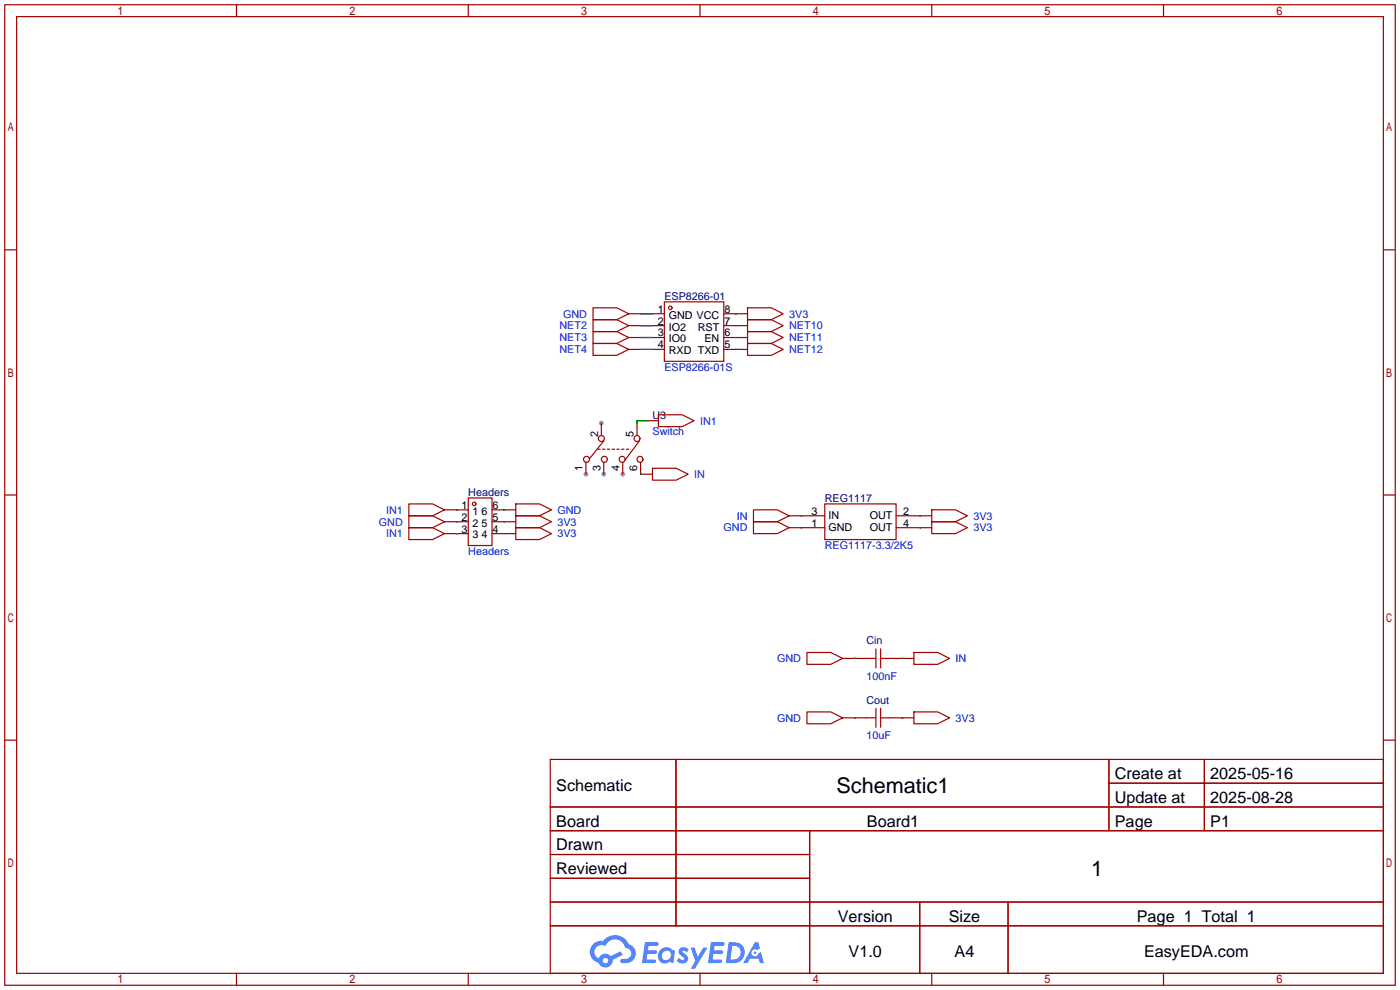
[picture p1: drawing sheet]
<svg xmlns="http://www.w3.org/2000/svg" width="299mm" height="212mm" viewBox="0 0 299 212" stroke-linecap="round" stroke-linejoin="round" font-family="sans-serif">
<g fill="#999">
<circle cx="133.1" cy="101.3" r=".51"/>
<circle cx="129" cy="101.3" r=".51"/>
<circle cx="128.5" cy="90.4" r=".51"/>
<circle cx="125.2" cy="101.3" r=".51"/>
</g>
<g fill="none" stroke="#a10000" stroke-width=".25">
<path d="M1 1h297.2v209.6h-297.2zM3.6 3.6h292.1v204.4h-292.1zM50.5 1v2.6M100.1 1v2.6M149.6 1v2.6M199.1 1v2.6M248.7 1v2.6M1 53.4h2.6M295.7 53.4h2.5M1 105.8h2.6M295.7 105.8h2.5M1 158.2h2.6"/>
<path d="M295.7 158.2h2.5M117.6 162.3h178.1v45.7h-178.1zM117.6 172.5h178.1M117.6 177.5h178.1M144.5 162.3v35.6M173 177.5v30.5M237 162.3v15.2M237 167.4h58.7M257.4 162.3v15.2M117.6 182.6h55.4M117.6 192.8h178.1M117.6 187.7h55.4"/>
<path d="M117.6 197.9h178.1M196.6 192.8v15.2M215.4 192.8v15.2M50.5 208v2.6M100.1 208v2.6M149.6 208v2.6M199.1 208v2.6M248.7 208v2.6"/>
</g>
<g fill="#5487ff">
<path d="M145.3 202.7a1.3 1.3 0 0 1 1.9 .3l-.4 .6a.54 .54 0 0 0-.9-.2l.1 .2a1.34 1.34 0 0 1 .9 1.8 1.47 1.47 0 0 1-2.3-.1l.5-.6 .8 .5a.31 .31 0 0 0 .4-.3 .31 .31 0 0 0-.3-.4 1.12 1.12 0 0 1-.7-1.8z"/>
<path d="M147.6 202.5h.9l.6 2 1.2-2h.9l-2.7 4.6h-.9l1-1.7z"/>
<path d="M137.8 201.4h1.7a1.31 1.31 0 0 1 1.2 .2 .4 .4 0 0 1-.3 .5l-1.8 .1-.1 .9h1.6a.4 .4 0 0 1 .4 .4 .4 .4 0 0 1-.5 .4h-1.6l-.2 1.2h1.4a.46 .46 0 0 1 .5 0 .46 .46 0 0 1 .1 .5l-.4 .2h-2.6z"/>
<path d="M151.9 201.4h1.7a1.32 1.32 0 0 1 1.2 .2 .39 .39 0 0 1-.3 .5l-1.8 .1-.1 .9h1.6a.4 .4 0 0 1 .4 .4 .4 .4 0 0 1-.4 .4h-1.7l-.2 1.2h1.4a.46 .46 0 0 1 .5 0 .46 .46 0 0 1 .1 .5l-.4 .2h-2.6z"/>
<path d="M161.3 201.4h.8l.3 1.3-.6 .4a.75 .75 0 0 0-1.1 .3 .75 .75 0 0 0 .5 1 .75 .75 0 0 0 .9-.7l.5-.2 .6 2.3h-.8l-.3-.9h-1.8l-.5 .9h-1z"/>
<path d="M155.7 201.4l-.6 4.4h1.5a2.27 2.27 0 0 0 2.6-2.2 2.27 2.27 0 0 0-2.7-2.2zM156.5 202.1a1.5 1.5 0 0 1 1.8 1.6 1.5 1.5 0 0 1-1.9 1.4h-.3z"/>
<path d="M141.2 203a1.6 1.6 0 0 0-.3 2.3 1.6 1.6 0 0 0 2.3 .2l.7 .3 .3-2.4-.1-.3-.5-.1a1.58 1.58 0 0 0-2.4 0zM141.8 203.5a.98 .98 0 0 1 1.6 .4 .98 .98 0 0 1-1.1 1.3 .94 .94 0 0 1-.9-.7 .94 .94 0 0 1 .4-1z"/>
<path d="M126.8 201.8a2.37 2.37 0 0 0 1.1 4 1.54 1.54 0 0 0 1.8 1 1.54 1.54 0 0 0 1.2-1.6l2.2-1.1-.5-.8-2 1a1.57 1.57 0 0 0-2.7 .5 1.5 1.5 0 0 1-.7-2.1 1.5 1.5 0 0 1 2.2-.5 2.23 2.23 0 0 1 2.3-1.4 2.23 2.23 0 0 1 2 1.8 1.16 1.16 0 0 1 1.2 1.1 1.16 1.16 0 0 1-1.1 1.2h-.7a.47 .47 0 0 0-.5 .4 .47 .47 0 0 0 .4 .5 2.17 2.17 0 0 0 2.5-.9 2.17 2.17 0 0 0-.3-2.7l-.8-.4a3.2 3.2 0 0 0-5.5-.7l-1.1 .1zM128.8 205.3a.6 .6 0 0 1 1.2 0 .6 .6 0 0 1-1.2 0z"/>
<circle cx="161.4" cy="203.6" r=".28"/>
</g>
<g fill="none" stroke="#a10000" stroke-width=".25">
<path d="M126.7 65.8h5.1l2.6 1.3-2.6 1.2h-5.1zM126.7 68.3h5.1l2.6 1.3-2.6 1.3h-5.1zM126.7 70.9h5.1l2.6 1.2-2.6 1.3h-5.1zM126.7 73.4h5.1l2.6 1.3-2.6 1.2h-5.1zM134.4 67.1h2.5M134.4 69.6h2.5M134.4 72.1h2.5M134.4 74.7h2.5M139.4 67.1h2.6M139.4 69.6h2.6M139.4 72.1h2.6M139.4 74.7h2.6"/>
<path d="M142 64.5h12.7v12.7h-12.7zM154.7 67.1h5.1M154.7 69.6h5.1M154.7 72.1h5.1M154.7 74.7h5.1M159.8 65.8h5l2.6 1.3-2.6 1.2h-5zM159.8 68.3h5l2.6 1.3-2.6 1.3h-5zM159.8 70.9h5l2.6 1.2-2.6 1.3h-5zM159.8 73.4h5l2.6 1.3-2.6 1.2h-5zM125.2 98.8v2.5M127.8 96h.5M128.5 90.4v2.6"/>
<path d="M128.8 96h.5M129 98.8v2.5M129 94.2l-3 3.8M129.8 96h.5M130.8 96h.5M131.8 96h.5M132.8 96h.5M133.1 98.8v2.5M133.9 96h.5M136.1 90.4v2.6M136.7 94.2l-3.1 4.1M136.9 98.8v2.5h2.5"/>
<path d="M138.2 89.9h2.5M140.7 88.6h5.1l2.5 1.3-2.5 1.3h-5.1zM87.4 107.7h5.1l2.5 1.3-2.5 1.2h-5.1zM87.4 110.2h5.1l2.5 1.3-2.5 1.3h-5.1zM87.4 112.8h5.1l2.5 1.2-2.5 1.3h-5.1zM95 109h5.1M95 111.5h5.1M95 114h5.1M100.1 106.4h5.1v10.2h-5.1zM105.2 109h5M105.2 111.5h5M105.2 114h5"/>
<path d="M110.2 107.7h5.1l2.6 1.3-2.6 1.2h-5.1zM110.2 110.2h5.1l2.6 1.3-2.6 1.3h-5.1zM110.2 112.8h5.1l2.6 1.2-2.6 1.3h-5.1zM139.4 100.1h5.1l2.6 1.2-2.6 1.3h-5.1zM161 109h5.1l2.6 1.2-2.6 1.3h-5.1zM161 111.5h5.1l2.6 1.3-2.6 1.2h-5.1zM168.7 112.8h7.6M168.7 110.2h7.6M176.3 107.7h15.2v7.6h-15.2zM191.5 112.8h7.6M191.5 110.2h7.6M199.1 109h5.1l2.6 1.2-2.6 1.3h-5.1z"/>
<path d="M199.1 111.5h5.1l2.6 1.3-2.6 1.2h-5.1zM172.5 139.4h5l2.6 1.3-2.6 1.3h-5zM187.2 138.7v4M188.2 138.7v4M195.3 139.4h5.1l2.5 1.3-2.5 1.3h-5.1zM172.5 152.1h5l2.6 1.3-2.6 1.3h-5zM180.1 140.7h7.1M180.1 153.4h7.1M187.2 151.4v4M188.2 140.7h7.1M188.2 151.4v4M188.2 153.4h7.1"/>
<path d="M195.3 152.1h5.1l2.5 1.3-2.5 1.3h-5.1z"/>
<circle cx="143.3" cy="65.8" r=".38"/>
<circle cx="125.3" cy="98.2" r=".63"/>
<circle cx="128.5" cy="93.7" r=".63"/>
<circle cx="129.2" cy="98.2" r=".63"/>
<circle cx="133" cy="98.2" r=".63"/>
<circle cx="136.1" cy="93.7" r=".63"/>
<circle cx="136.8" cy="98.2" r=".63"/>
<circle cx="101.3" cy="107.7" r=".38"/>
</g>
<g fill="none" stroke="#008700" stroke-width=".25">
<path d="M136.9 67.1h2.5M136.9 69.6h2.5M136.9 74.7h2.5M136.9 72.1h2.5M157.2 67.1h.1M157.2 69.6h.1M157.2 72.1h.1M157.2 74.7h.1M138.2 89.9h-2.1v.5M97.5 109h.1M97.5 111.5h.1M97.5 114h.1"/>
<path d="M107.7 109h.1M107.7 111.5h.1M107.7 114h.1M136.9 101.3h.1M171.2 110.2h.1M171.2 112.8h.1M196.6 110.2h.1M196.6 112.8h.1M182.6 140.7h.1M182.6 153.4h.1M192.8 140.7h.1M192.8 153.4h.1"/>
</g>
<g font-size="4.6">
<text x="178.8" y="169.4">Schematic1</text>
<text x="233.2" y="187.2">1</text>
</g>
<g font-size="3.5">
<text x="238.3" y="166.5">Create at</text>
<text x="258.7" y="166.5">2025-05-16</text>
<text x="118.9" y="169.1">Schematic</text>
<text x="238.3" y="171.6">Update at</text>
<text x="258.7" y="171.6">2025-08-28</text>
<text x="118.9" y="176.7">Board</text>
<text x="185.3" y="176.7">Board1</text>
<text x="238.3" y="176.7">Page</text>
<text x="258.7" y="176.7">P1</text>
<text x="118.9" y="181.8">Drawn</text>
<text x="118.9" y="186.8">Reviewed</text>
<text x="179.1" y="197">Version</text>
<text x="202.8" y="197">Size</text>
<text x="243" y="197">Page 1 Total 1</text>
<text x="181.4" y="204.6">V1.0</text>
<text x="204" y="204.6">A4</text>
<text x="244.5" y="204.6">EasyEDA.com</text>
</g>
<g font-size="2.3" fill="#000080">
<text x="142" y="64.1">ESP8266-01</text>
<text x="139.4" y="89.5">U3</text>
<text x="100.1" y="106">Headers</text>
<text x="176.3" y="107.2">REG1117</text>
<text x="185.2" y="137.7">Cin</text>
<text x="185.2" y="150.4">Cout</text>
</g>
<g font-size="2.3" fill="#00f">
<text x="119.6" y="70.4">NET2</text>
<text x="120.3" y="67.9">GND</text>
<text x="168.7" y="67.9">3V3</text>
<text x="168.7" y="70.4">NET10</text>
<text x="119.6" y="72.9">NET3</text>
<text x="119.6" y="75.5">NET4</text>
<text x="168.7" y="72.9">NET11</text>
<text x="168.7" y="75.5">NET12</text>
<text x="142" y="79.3">ESP8266-01S</text>
<text x="139.4" y="93">Switch</text>
<text x="149.6" y="90.7">IN1</text>
<text x="148.3" y="102.2">IN</text>
<text x="81" y="112.3">GND</text>
<text x="82.5" y="109.8">IN1</text>
<text x="119.1" y="109.8">GND</text>
<text x="119.1" y="112.3">3V3</text>
<text x="154.6" y="113.6">GND</text>
<text x="157.5" y="111">IN</text>
<text x="208" y="111">3V3</text>
<text x="208" y="113.6">3V3</text>
<text x="82.5" y="114.9">IN1</text>
<text x="100.1" y="118.7">Headers</text>
<text x="119.1" y="114.9">3V3</text>
<text x="176.3" y="117.4">REG1117-3.3/2K5</text>
<text x="166.1" y="141.5">GND</text>
<text x="204.2" y="141.5">IN</text>
<text x="185.2" y="145.3">100nF</text>
<text x="166.1" y="154.2">GND</text>
<text x="204.2" y="154.2">3V3</text>
<text x="185.2" y="158">10uF</text>
</g>
<g font-size="2.3">
<text x="140.6" y="66.8">1</text>
<text x="140.6" y="69.4">2</text>
<text x="140.6" y="71.9">3</text>
<text x="142.9" y="68.1">GND VCC</text>
<text x="142.9" y="70.6">IO2</text>
<text x="149.1" y="70.6">RST</text>
<text x="154.8" y="71.9">6</text>
<text x="154.8" y="69.4">7</text>
<text x="154.8" y="66.8">8</text>
<text x="140.6" y="74.4">4</text>
<text x="142.9" y="73.2">IO0</text>
<text x="142.9" y="75.7">RXD TXD</text>
<text x="150.5" y="73.2">EN</text>
<text x="154.8" y="74.4">5</text>
<text x="127.8" y="93.5" transform="rotate(-90 127.8 93.5)">2</text>
<text x="135.4" y="93.5" transform="rotate(-90 135.4 93.5)">5</text>
<text x="124.5" y="100.6" transform="rotate(-90 124.5 100.6)">1</text>
<text x="128.3" y="100.6" transform="rotate(-90 128.3 100.6)">3</text>
<text x="132.4" y="100.6" transform="rotate(-90 132.4 100.6)">4</text>
<text x="136.2" y="100.6" transform="rotate(-90 136.2 100.6)">6</text>
<text x="98.7" y="108.7">1</text>
<text x="98.7" y="111.3">2</text>
<text x="98.7" y="113.8">3</text>
<text x="101" y="110">1</text>
<text x="101" y="112.5">2</text>
<text x="102.9" y="112.5">5</text>
<text x="102.9" y="110">6</text>
<text x="105.3" y="113.8">4</text>
<text x="105.3" y="111.3">5</text>
<text x="105.3" y="108.7">6</text>
<text x="173.5" y="112.5">1</text>
<text x="173.5" y="110">3</text>
<text x="177" y="113.6">GND</text>
<text x="177" y="111">IN</text>
<text x="185.9" y="111">OUT</text>
<text x="185.9" y="113.6">OUT</text>
<text x="193" y="110">2</text>
<text x="193" y="112.5">4</text>
<text x="101" y="115.1">3</text>
<text x="102.9" y="115.1">4</text>
</g>
</svg>
